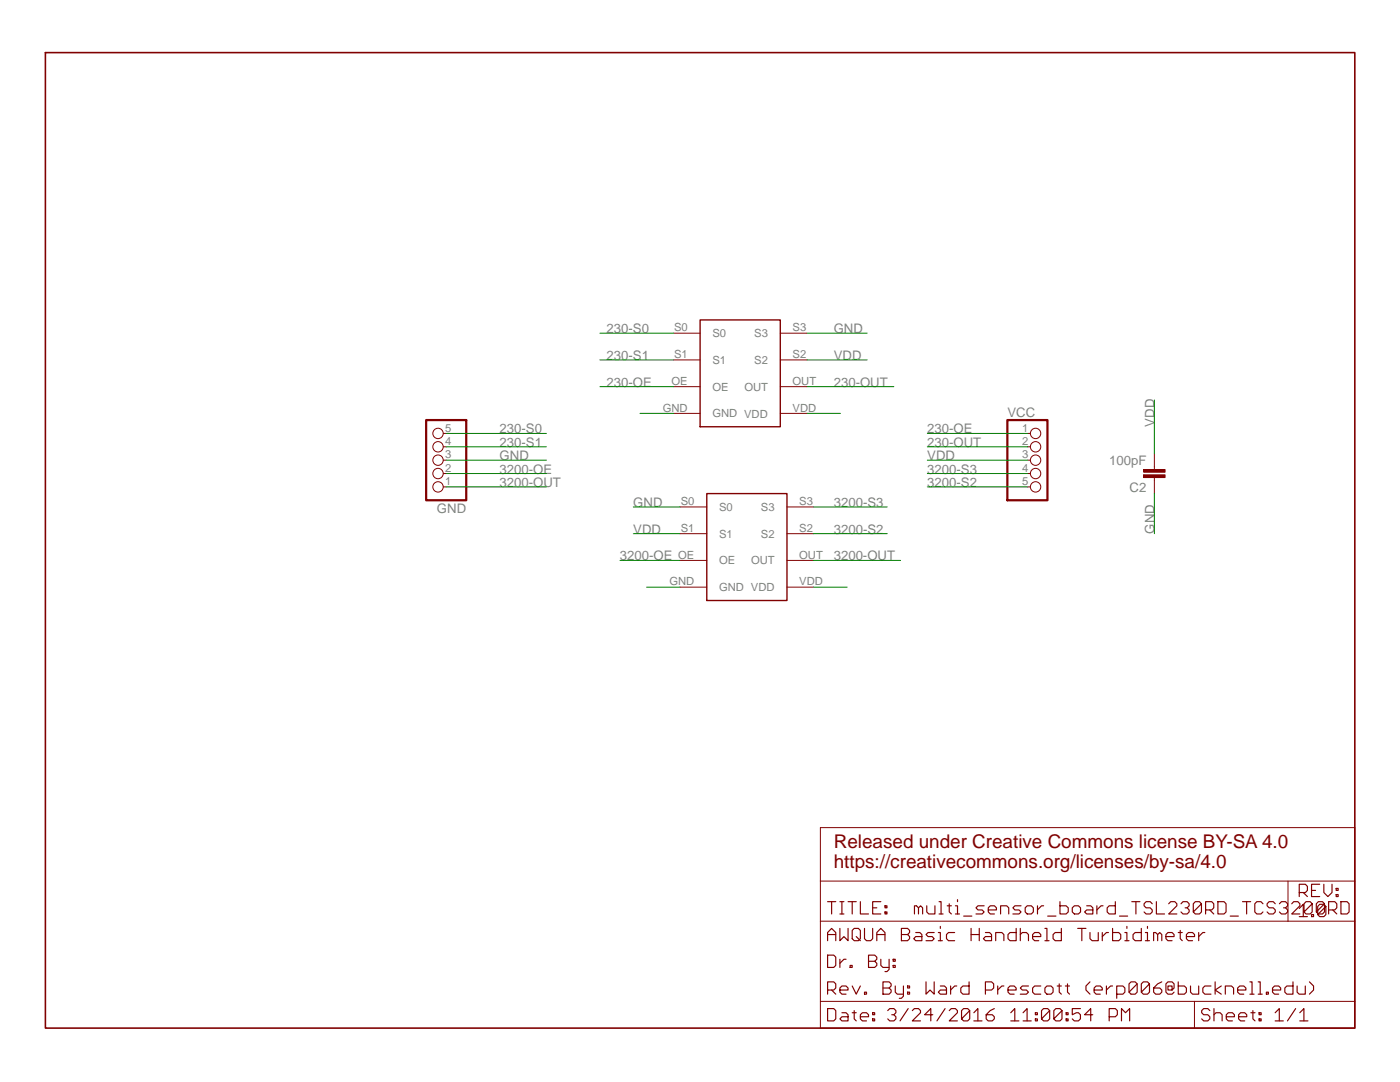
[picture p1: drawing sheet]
<?xml version="1.0" encoding="utf-8"?>
<!DOCTYPE eagle SYSTEM "eagle.dtd">
<!--
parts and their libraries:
SparkFun-Capacitors: Licensing: CC v3.0 Share-Alike You are welcome to use this library for commercial purposes.
-->
<eagle version="6.5.0">
<drawing>
<settings>
<setting alwaysvectorfont="no"/>
<setting verticaltext="up"/>
</settings>
<grid distance="0.1" unitdist="inch" unit="inch" style="lines" multiple="1" display="no" altdistance="0.05" altunitdist="inch" altunit="inch"/>
<schematic xreflabel="%F%N/%S.%C%R" xrefpart="/%S.%C%R">
<libraries>
<library name="open_source_turbidimeter">
<symbols>
<symbol name="TSL230RD">
<pin name="GND" x="2.54" y="20.32" length="middle" rot="R270"/>
<pin name="OE" x="7.62" y="20.32" length="middle" rot="R270"/>
<pin name="S1" x="12.7" y="20.32" length="middle" rot="R270"/>
<pin name="S0" x="17.78" y="20.32" length="middle" rot="R270"/>
<pin name="S3" x="17.78" y="-5.08" length="middle" rot="R90"/>
<pin name="S2" x="12.7" y="-5.08" length="middle" rot="R90"/>
<pin name="OUT" x="7.62" y="-5.08" length="middle" rot="R90"/>
<pin name="VDD" x="2.54" y="-5.08" length="middle" rot="R90"/>
<wire x1="0" y1="15.24" x2="20.32" y2="15.24" width="0.254" layer="94"/>
<wire x1="20.32" y1="15.24" x2="20.32" y2="0" width="0.254" layer="94"/>
<wire x1="20.32" y1="0" x2="0" y2="0" width="0.254" layer="94"/>
<wire x1="0" y1="0" x2="0" y2="15.24" width="0.254" layer="94"/>
</symbol>
</symbols>
<devicesets>
<deviceset name="TSL230RD">
<gates>
<gate name="G$1" symbol="TSL230RD" x="-10.16" y="-7.62"/>
</gates>
<devices>
<device name="SMD" package="TSL230RD">
<connects>
<connect gate="G$1" pin="GND" pad="GND"/>
<connect gate="G$1" pin="OE" pad="OE"/>
<connect gate="G$1" pin="OUT" pad="OUT"/>
<connect gate="G$1" pin="S0" pad="S0"/>
<connect gate="G$1" pin="S1" pad="S1"/>
<connect gate="G$1" pin="S2" pad="S2"/>
<connect gate="G$1" pin="S3" pad="S3"/>
<connect gate="G$1" pin="VDD" pad="VDD"/>
</connects>
<technologies>
<technology name=""/>
</technologies>
</device>
</devices>
</deviceset>
</devicesets>
</library>
<library name="SparkFun-Capacitors">
<symbols>
<symbol name="CAP">
<wire x1="0" y1="2.54" x2="0" y2="2.032" width="0.1524" layer="94"/>
<wire x1="0" y1="0" x2="0" y2="0.508" width="0.1524" layer="94"/>
<text x="1.524" y="2.921" size="1.778" layer="95">&gt;NAME</text>
<text x="1.524" y="-2.159" size="1.778" layer="96">&gt;VALUE</text>
<rectangle x1="-2.032" y1="0.508" x2="2.032" y2="1.016" layer="94"/>
<rectangle x1="-2.032" y1="1.524" x2="2.032" y2="2.032" layer="94"/>
<pin name="1" x="0" y="5.08" visible="off" length="short" direction="pas" swaplevel="1" rot="R270"/>
<pin name="2" x="0" y="-2.54" visible="off" length="short" direction="pas" swaplevel="1" rot="R90"/>
</symbol>
</symbols>
<devicesets>
<deviceset name="1.0UF-25V-+80/-20(0805)" prefix="C" uservalue="yes">
<gates>
<gate name="G$1" symbol="CAP" x="0" y="0"/>
</gates>
<devices>
<device name="" package="0805">
<connects>
<connect gate="G$1" pin="1" pad="1"/>
<connect gate="G$1" pin="2" pad="2"/>
</connects>
<technologies>
<technology name="">
<attribute name="PROD_ID" value="CAP-11625"/>
<attribute name="VALUE" value="1.0uF"/>
</technology>
</technologies>
</device>
</devices>
</deviceset>
</devicesets>
</library>
<library name="pinhead">
<symbols>
<symbol name="PINHD5">
<wire x1="-3.81" y1="-6.35" x2="3.81" y2="-6.35" width="0.4064" layer="94"/>
<wire x1="3.81" y1="-6.35" x2="3.81" y2="8.89" width="0.4064" layer="94"/>
<wire x1="3.81" y1="8.89" x2="-3.81" y2="8.89" width="0.4064" layer="94"/>
<wire x1="-3.81" y1="8.89" x2="-3.81" y2="-6.35" width="0.4064" layer="94"/>
<text x="-3.81" y="9.525" size="1.778" layer="95">&gt;NAME</text>
<text x="-3.81" y="-8.89" size="1.778" layer="96">&gt;VALUE</text>
<pin name="1" x="0" y="6.35" visible="pad" length="short" direction="pas" function="dot"/>
<pin name="2" x="0" y="3.81" visible="pad" length="short" direction="pas" function="dot"/>
<pin name="3" x="0" y="1.27" visible="pad" length="short" direction="pas" function="dot"/>
<pin name="4" x="0" y="-1.27" visible="pad" length="short" direction="pas" function="dot"/>
<pin name="5" x="0" y="-3.81" visible="pad" length="short" direction="pas" function="dot"/>
</symbol>
</symbols>
<devicesets>
<deviceset name="PINHD-1X5" prefix="JP" uservalue="yes">
<gates>
<gate name="A" symbol="PINHD5" x="0" y="0"/>
</gates>
<devices>
<device name="" package="1X05">
<connects>
<connect gate="A" pin="1" pad="1"/>
<connect gate="A" pin="2" pad="2"/>
<connect gate="A" pin="3" pad="3"/>
<connect gate="A" pin="4" pad="4"/>
<connect gate="A" pin="5" pad="5"/>
</connects>
<technologies>
<technology name=""/>
</technologies>
</device>
<device name="/90" package="1X05/90">
<connects>
<connect gate="A" pin="1" pad="1"/>
<connect gate="A" pin="2" pad="2"/>
<connect gate="A" pin="3" pad="3"/>
<connect gate="A" pin="4" pad="4"/>
<connect gate="A" pin="5" pad="5"/>
</connects>
<technologies>
<technology name=""/>
</technologies>
</device>
</devices>
</deviceset>
</devicesets>
</library>
<library name="frames">
<symbols>
<symbol name="DOCFIELD">
<wire x1="0" y1="0" x2="71.12" y2="0" width="0.1016" layer="94"/>
<wire x1="101.6" y1="20.32" x2="88.9" y2="20.32" width="0.1016" layer="94"/>
<wire x1="0" y1="0" x2="0" y2="5.08" width="0.1016" layer="94"/>
<wire x1="0" y1="5.08" x2="71.12" y2="5.08" width="0.1016" layer="94"/>
<wire x1="0" y1="5.08" x2="0" y2="20.32" width="0.1016" layer="94"/>
<wire x1="101.6" y1="20.32" x2="101.6" y2="5.08" width="0.1016" layer="94"/>
<wire x1="71.12" y1="5.08" x2="71.12" y2="0" width="0.1016" layer="94"/>
<wire x1="71.12" y1="5.08" x2="101.6" y2="5.08" width="0.1016" layer="94"/>
<wire x1="71.12" y1="0" x2="101.6" y2="0" width="0.1016" layer="94"/>
<wire x1="88.9" y1="20.32" x2="0" y2="20.32" width="0.1016" layer="94"/>
<wire x1="101.6" y1="5.08" x2="101.6" y2="0" width="0.1016" layer="94"/>
<wire x1="0" y1="20.32" x2="0" y2="27.94" width="0.1016" layer="94"/>
<wire x1="101.6" y1="38.1" x2="0" y2="38.1" width="0.1016" layer="94"/>
<wire x1="101.6" y1="38.1" x2="101.6" y2="27.94" width="0.1016" layer="94"/>
<wire x1="0" y1="27.94" x2="88.9" y2="27.94" width="0.1016" layer="94"/>
<wire x1="88.9" y1="27.94" x2="101.6" y2="27.94" width="0.1016" layer="94"/>
<wire x1="0" y1="27.94" x2="0" y2="38.1" width="0.1016" layer="94"/>
<wire x1="101.6" y1="27.94" x2="101.6" y2="20.32" width="0.1016" layer="94"/>
<text x="1.27" y="1.27" size="2.54" layer="94" font="vector">Date:</text>
<text x="12.7" y="1.27" size="2.54" layer="94" font="vector">&gt;LAST_DATE_TIME</text>
<text x="72.39" y="1.27" size="2.54" layer="94" font="vector">Sheet:</text>
<text x="86.36" y="1.27" size="2.54" layer="94" font="vector">&gt;SHEET</text>
<text x="90.932" y="24.892" size="2.54" layer="94" font="vector">REV:</text>
<text x="1.27" y="21.59" size="2.54" layer="94" font="vector">TITLE:</text>
<text x="1.27" y="16.51" size="2.54" layer="94" font="vector">AWQUA Basic Handheld Turbidimeter</text>
<text x="17.78" y="21.59" size="2.54" layer="94" font="vector">&gt;DRAWING_NAME</text>
<text x="90.932" y="21.082" size="2.54" layer="94" font="vector">&gt;REV</text>
<text x="1.27" y="11.43" size="2.54" layer="94" font="vector">Dr. By:</text>
<text x="1.27" y="6.35" size="2.54" layer="94" font="vector">Rev. By: Ward Prescott (erp006@bucknell.edu)</text>
<wire x1="88.9" y1="27.94" x2="88.9" y2="20.32" width="0.1016" layer="94"/>
</symbol>
<symbol name="LETTER_L">
<frame x1="0" y1="0" x2="248.92" y2="185.42" columns="12" rows="17" layer="94" border-left="no" border-top="no" border-right="no" border-bottom="no"/>
</symbol>
</symbols>
<devicesets>
<deviceset name="LETTER_L" prefix="FRAME" uservalue="yes">
<gates>
<gate name="G$1" symbol="LETTER_L" x="0" y="0"/>
<gate name="G$2" symbol="DOCFIELD" x="147.32" y="0" addlevel="must"/>
</gates>
<devices>
<device name="">
<technologies>
<technology name=""/>
</technologies>
</device>
</devices>
</deviceset>
</devicesets>
</library>
</libraries>
<attributes>
<attribute name="REV" value="1.0"/>
</attributes>
<variantdefs>
</variantdefs>
<classes>
<class number="0" name="default" width="0" drill="0">
</class>
</classes>
<parts>
<part name="IR" library="open_source_turbidimeter" deviceset="TSL230RD" device="SMD" value="TSL230R"/>
<part name="COLOR" library="open_source_turbidimeter" deviceset="TSL230RD" device="SMD" value="TCS3200RD"/>
<part name="GND" library="pinhead" deviceset="PINHD-1X5" device=""/>
<part name="VCC" library="pinhead" deviceset="PINHD-1X5" device=""/>
<part name="C2" library="SparkFun-Capacitors" deviceset="1.0UF-25V-+80/-20(0805)" device="" value="100pF"/>
<part name="FRAME3" library="frames" deviceset="LETTER_L" device=""/>
</parts>
<sheets>
<sheet>
<plain>
<text x="149.86" y="30.48" size="2.54" layer="94">Released under Creative Commons license BY-SA 4.0 
https://creativecommons.org/licenses/by-sa/4.0</text>
</plain>
<instances>
<instance part="IR" gate="G$1" x="139.7" y="114.3" rot="R90"/>
<instance part="COLOR" gate="G$1" x="140.97" y="81.28" smashed="yes" rot="R90"/>
<instance part="GND" gate="A" x="76.2" y="109.22" rot="R180"/>
<instance part="VCC" gate="A" x="186.69" y="106.68"/>
<instance part="C2" gate="G$1" x="210.82" y="106.68" rot="R180"/>
<instance part="FRAME3" gate="G$1" x="0" y="0"/>
<instance part="FRAME3" gate="G$2" x="147.32" y="0"/>
</instances>
<busses>
</busses>
<nets>
<net name="VDD" class="0">
<segment>
<pinref part="IR" gate="G$1" pin="VDD"/>
<wire x1="144.78" y1="116.84" x2="151.13" y2="116.84" width="0.1524" layer="91"/>
</segment>
<segment>
<pinref part="COLOR" gate="G$1" pin="VDD"/>
<wire x1="146.05" y1="83.82" x2="152.4" y2="83.82" width="0.1524" layer="91"/>
</segment>
<segment>
<pinref part="IR" gate="G$1" pin="S2"/>
<wire x1="144.78" y1="127" x2="156.21" y2="127" width="0.1524" layer="91"/>
<label x="149.86" y="127" size="1.778" layer="95"/>
</segment>
<segment>
<pinref part="COLOR" gate="G$1" pin="S1"/>
<wire x1="120.65" y1="93.98" x2="111.76" y2="93.98" width="0.1524" layer="91"/>
<label x="111.76" y="93.98" size="1.778" layer="95"/>
</segment>
<segment>
<pinref part="C2" gate="G$1" pin="2"/>
<wire x1="210.82" y1="109.22" x2="210.82" y2="119.38" width="0.1524" layer="91"/>
<label x="210.82" y="114.3" size="1.778" layer="95" rot="R90"/>
</segment>
<segment>
<pinref part="VCC" gate="A" pin="3"/>
<wire x1="186.69" y1="107.95" x2="167.64" y2="107.95" width="0.1524" layer="91"/>
<label x="167.64" y="107.95" size="1.778" layer="95"/>
</segment>
</net>
<net name="GND" class="0">
<segment>
<pinref part="COLOR" gate="G$1" pin="GND"/>
<wire x1="120.65" y1="83.82" x2="114.3" y2="83.82" width="0.1524" layer="91"/>
</segment>
<segment>
<pinref part="IR" gate="G$1" pin="GND"/>
<wire x1="119.38" y1="116.84" x2="113.03" y2="116.84" width="0.1524" layer="91"/>
</segment>
<segment>
<pinref part="IR" gate="G$1" pin="S3"/>
<wire x1="144.78" y1="132.08" x2="156.21" y2="132.08" width="0.1524" layer="91"/>
<label x="149.86" y="132.08" size="1.778" layer="95"/>
</segment>
<segment>
<pinref part="COLOR" gate="G$1" pin="S0"/>
<wire x1="120.65" y1="99.06" x2="111.76" y2="99.06" width="0.1524" layer="91"/>
<label x="111.76" y="99.06" size="1.778" layer="95"/>
</segment>
<segment>
<pinref part="C2" gate="G$1" pin="1"/>
<wire x1="210.82" y1="101.6" x2="210.82" y2="93.98" width="0.1524" layer="91"/>
<label x="210.82" y="93.98" size="1.778" layer="95" rot="R90"/>
</segment>
<segment>
<pinref part="GND" gate="A" pin="3"/>
<wire x1="76.2" y1="107.95" x2="95.25" y2="107.95" width="0.1524" layer="91"/>
<label x="86.36" y="107.95" size="1.778" layer="95"/>
</segment>
</net>
<net name="230-OE" class="0">
<segment>
<pinref part="IR" gate="G$1" pin="OE"/>
<wire x1="119.38" y1="121.92" x2="105.41" y2="121.92" width="0.1524" layer="91"/>
<label x="106.68" y="121.92" size="1.778" layer="95"/>
</segment>
<segment>
<pinref part="VCC" gate="A" pin="1"/>
<wire x1="186.69" y1="113.03" x2="167.64" y2="113.03" width="0.1524" layer="91"/>
<label x="167.64" y="113.03" size="1.778" layer="95"/>
</segment>
</net>
<net name="230-S1" class="0">
<segment>
<pinref part="IR" gate="G$1" pin="S1"/>
<wire x1="119.38" y1="127" x2="105.41" y2="127" width="0.1524" layer="91"/>
<label x="106.68" y="127" size="1.778" layer="95"/>
</segment>
<segment>
<pinref part="GND" gate="A" pin="4"/>
<wire x1="76.2" y1="110.49" x2="95.25" y2="110.49" width="0.1524" layer="91"/>
<label x="86.36" y="110.49" size="1.778" layer="95"/>
</segment>
</net>
<net name="230-S0" class="0">
<segment>
<pinref part="IR" gate="G$1" pin="S0"/>
<wire x1="119.38" y1="132.08" x2="105.41" y2="132.08" width="0.1524" layer="91"/>
<label x="106.68" y="132.08" size="1.778" layer="95"/>
</segment>
<segment>
<pinref part="GND" gate="A" pin="5"/>
<wire x1="76.2" y1="113.03" x2="95.25" y2="113.03" width="0.1524" layer="91"/>
<label x="86.36" y="113.03" size="1.778" layer="95"/>
</segment>
</net>
<net name="230-OUT" class="0">
<segment>
<pinref part="IR" gate="G$1" pin="OUT"/>
<wire x1="144.78" y1="121.92" x2="161.29" y2="121.92" width="0.1524" layer="91"/>
<label x="149.86" y="121.92" size="1.778" layer="95"/>
</segment>
<segment>
<pinref part="VCC" gate="A" pin="2"/>
<wire x1="186.69" y1="110.49" x2="167.64" y2="110.49" width="0.1524" layer="91"/>
<label x="167.64" y="110.49" size="1.778" layer="95"/>
</segment>
</net>
<net name="3200-S3" class="0">
<segment>
<pinref part="COLOR" gate="G$1" pin="S3"/>
<wire x1="146.05" y1="99.06" x2="160.02" y2="99.06" width="0.1524" layer="91"/>
<label x="149.86" y="99.06" size="1.778" layer="95"/>
</segment>
<segment>
<pinref part="VCC" gate="A" pin="4"/>
<wire x1="186.69" y1="105.41" x2="167.64" y2="105.41" width="0.1524" layer="91"/>
<label x="167.64" y="105.41" size="1.778" layer="95"/>
</segment>
</net>
<net name="3200-S2" class="0">
<segment>
<pinref part="COLOR" gate="G$1" pin="S2"/>
<wire x1="146.05" y1="93.98" x2="160.02" y2="93.98" width="0.1524" layer="91"/>
<label x="149.86" y="93.98" size="1.778" layer="95"/>
</segment>
<segment>
<pinref part="VCC" gate="A" pin="5"/>
<wire x1="186.69" y1="102.87" x2="167.64" y2="102.87" width="0.1524" layer="91"/>
<label x="167.64" y="102.87" size="1.778" layer="95"/>
</segment>
</net>
<net name="3200-OUT" class="0">
<segment>
<pinref part="COLOR" gate="G$1" pin="OUT"/>
<wire x1="146.05" y1="88.9" x2="162.56" y2="88.9" width="0.1524" layer="91"/>
<label x="149.86" y="88.9" size="1.778" layer="95"/>
</segment>
<segment>
<pinref part="GND" gate="A" pin="1"/>
<wire x1="76.2" y1="102.87" x2="95.25" y2="102.87" width="0.1524" layer="91"/>
<label x="86.36" y="102.87" size="1.778" layer="95"/>
</segment>
</net>
<net name="3200-OE" class="0">
<segment>
<pinref part="COLOR" gate="G$1" pin="OE"/>
<wire x1="120.65" y1="88.9" x2="109.22" y2="88.9" width="0.1524" layer="91"/>
<label x="109.22" y="88.9" size="1.778" layer="95"/>
</segment>
<segment>
<pinref part="GND" gate="A" pin="2"/>
<wire x1="76.2" y1="105.41" x2="95.25" y2="105.41" width="0.1524" layer="91"/>
<label x="86.36" y="105.41" size="1.778" layer="95"/>
</segment>
</net>
</nets>
</sheet>
</sheets>
</schematic>
</drawing>
<compatibility>
<note version="6.3" minversion="6.2.2" severity="warning">
Since Version 6.2.2 text objects can contain more than one line,
which will not be processed correctly with this version.
</note>
</compatibility>
</eagle>
